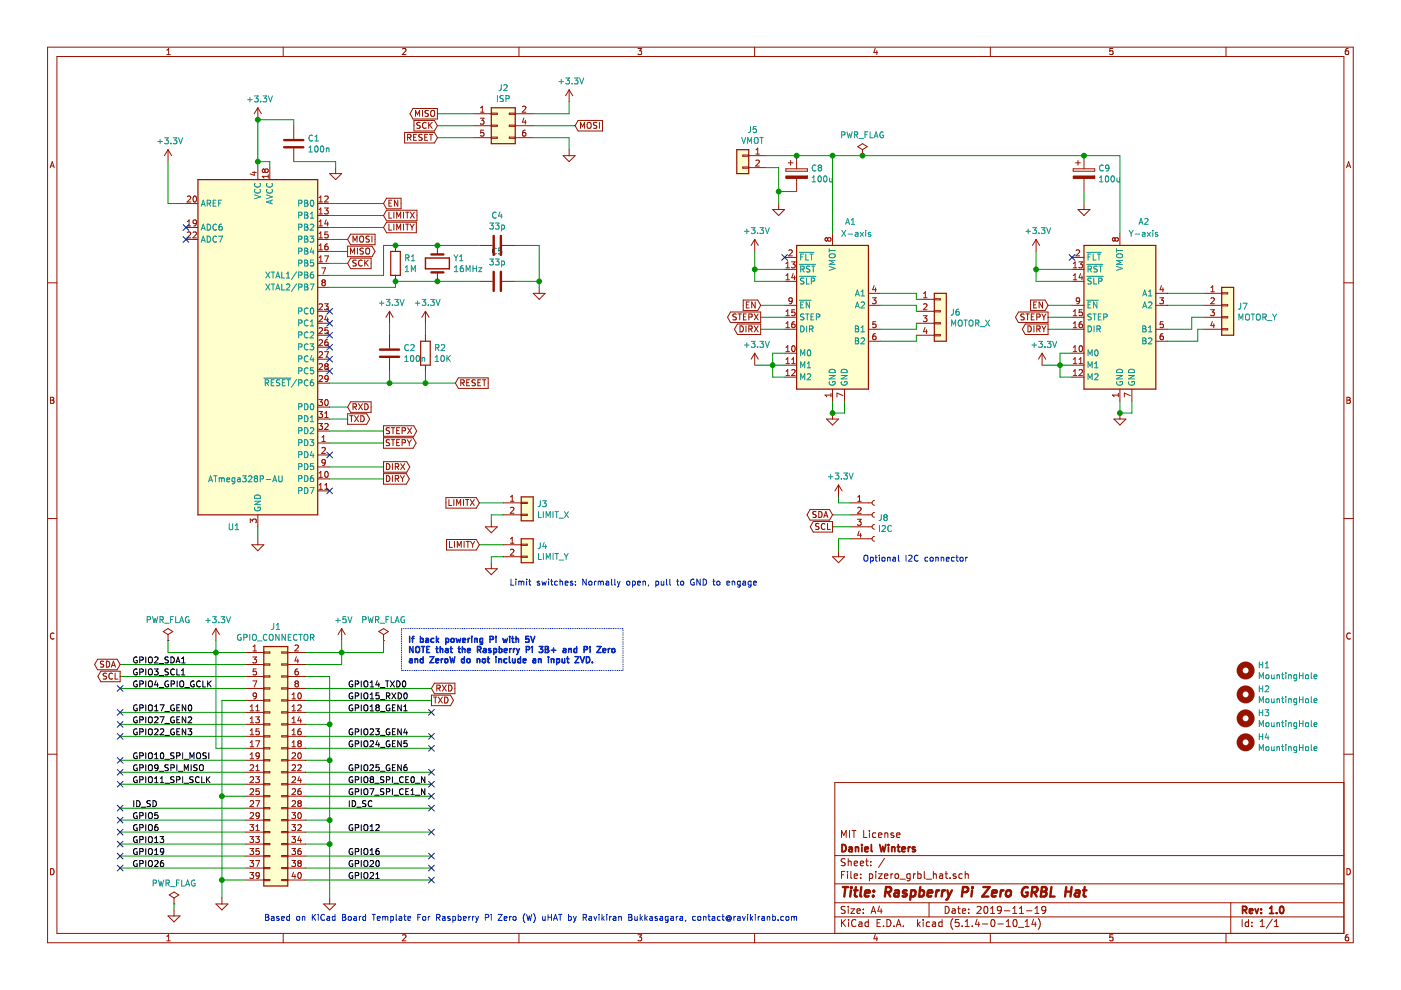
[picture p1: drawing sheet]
EESchema Schematic File Version 4
LIBS:pizero_grbl_hat-cache
EELAYER 30 0
EELAYER END
$Descr A4 11693 8268
encoding utf-8
Sheet 1 1
Title "Raspberry Pi Zero GRBL Hat"
Date "2019-11-19"
Rev "1.0"
Comp "Daniel Winters"
Comment1 "MIT License"
Comment2 ""
Comment3 ""
Comment4 ""
$EndDescr
$Comp
L Mechanical:MountingHole H1
U 1 1
P 10400 5600
F 0 "H1" H 10500 5646 50  0000 L CNN
F 1 "MountingHole" H 10500 5555 50  0000 L CNN
F 2 "lib:MountingHole_2.7mm_M2.5_uHAT_RPi" H 10400 5600 50  0001 C CNN
F 3 "~" H 10400 5600 50  0001 C CNN
	1    10400 5600
	1    0    0    -1  
$EndComp
$Comp
L Mechanical:MountingHole H2
U 1 1
P 10400 5800
F 0 "H2" H 10500 5846 50  0000 L CNN
F 1 "MountingHole" H 10500 5755 50  0000 L CNN
F 2 "lib:MountingHole_2.7mm_M2.5_uHAT_RPi" H 10400 5800 50  0001 C CNN
F 3 "~" H 10400 5800 50  0001 C CNN
	1    10400 5800
	1    0    0    -1  
$EndComp
$Comp
L Mechanical:MountingHole H3
U 1 1
P 10400 6000
F 0 "H3" H 10500 6046 50  0000 L CNN
F 1 "MountingHole" H 10500 5955 50  0000 L CNN
F 2 "lib:MountingHole_2.7mm_M2.5_uHAT_RPi" H 10400 6000 50  0001 C CNN
F 3 "~" H 10400 6000 50  0001 C CNN
	1    10400 6000
	1    0    0    -1  
$EndComp
$Comp
L Mechanical:MountingHole H4
U 1 1
P 10400 6200
F 0 "H4" H 10500 6246 50  0000 L CNN
F 1 "MountingHole" H 10500 6155 50  0000 L CNN
F 2 "lib:MountingHole_2.7mm_M2.5_uHAT_RPi" H 10400 6200 50  0001 C CNN
F 3 "~" H 10400 6200 50  0001 C CNN
	1    10400 6200
	1    0    0    -1  
$EndComp
Wire Wire Line
	2550 7350 3600 7350
NoConn ~ 3600 7350
NoConn ~ 3600 7250
NoConn ~ 3600 7150
NoConn ~ 3600 6950
NoConn ~ 3600 6750
NoConn ~ 3600 6650
NoConn ~ 3600 6550
NoConn ~ 3600 6450
NoConn ~ 3600 6250
NoConn ~ 3600 6150
NoConn ~ 3600 5950
Wire Wire Line
	2550 7250 3600 7250
Wire Wire Line
	2550 7150 3600 7150
Wire Wire Line
	2550 6950 3600 6950
Wire Wire Line
	2550 6750 3600 6750
Wire Wire Line
	2550 6450 3600 6450
Wire Wire Line
	2550 6250 3600 6250
Wire Wire Line
	2550 6150 3600 6150
Wire Wire Line
	2550 5950 3600 5950
Wire Wire Line
	2550 5850 3600 5850
Text Label 2900 7350 0    50   ~ 0
GPIO21
Text Label 2900 7250 0    50   ~ 0
GPIO20
Text Label 2900 7150 0    50   ~ 0
GPIO16
Text Label 2900 6950 0    50   ~ 0
GPIO12
Text Label 2900 6750 0    50   ~ 0
ID_SC
Wire Wire Line
	2550 6650 3600 6650
Wire Wire Line
	2550 6550 3600 6550
Text Label 2900 6650 0    50   ~ 0
GPIO7_SPI_CE1_N
Text Label 2900 6550 0    50   ~ 0
GPIO8_SPI_CE0_N
Text Label 2900 6450 0    50   ~ 0
GPIO25_GEN6
Text Label 2900 6250 0    50   ~ 0
GPIO24_GEN5
Text Label 2900 6150 0    50   ~ 0
GPIO23_GEN4
Text Label 2900 5950 0    50   ~ 0
GPIO18_GEN1
Text Label 2900 5850 0    50   ~ 0
GPIO15_RXD0
Text Label 2900 5750 0    50   ~ 0
GPIO14_TXD0
NoConn ~ 1000 7250
NoConn ~ 1000 7150
NoConn ~ 1000 7050
NoConn ~ 1000 6950
NoConn ~ 1000 6850
NoConn ~ 1000 6750
NoConn ~ 1000 6550
NoConn ~ 1000 6450
NoConn ~ 1000 6350
NoConn ~ 1000 6150
NoConn ~ 1000 6050
NoConn ~ 1000 5950
NoConn ~ 1000 5750
Text Label 1100 7250 0    50   ~ 0
GPIO26
Text Label 1100 7150 0    50   ~ 0
GPIO19
Text Label 1100 7050 0    50   ~ 0
GPIO13
Text Label 1100 6950 0    50   ~ 0
GPIO6
Text Label 1100 6850 0    50   ~ 0
GPIO5
Text Label 1100 6750 0    50   ~ 0
ID_SD
Text Label 1100 6550 0    50   ~ 0
GPIO11_SPI_SCLK
Text Label 1100 6450 0    50   ~ 0
GPIO9_SPI_MISO
Wire Wire Line
	1000 5550 2050 5550
Wire Wire Line
	1000 5650 2050 5650
Wire Wire Line
	1000 5750 2050 5750
Wire Wire Line
	1000 5950 2050 5950
Wire Wire Line
	1000 6050 2050 6050
Wire Wire Line
	1000 6150 2050 6150
Wire Wire Line
	1000 7250 2050 7250
Wire Wire Line
	1000 7150 2050 7150
Wire Wire Line
	1000 7050 2050 7050
Wire Wire Line
	1000 6950 2050 6950
Wire Wire Line
	1000 6850 2050 6850
Wire Wire Line
	1000 6750 2050 6750
Wire Wire Line
	1000 6550 2050 6550
Wire Wire Line
	1000 6450 2050 6450
Wire Wire Line
	1000 6350 2050 6350
Text Label 1100 6350 0    50   ~ 0
GPIO10_SPI_MOSI
Text Label 1100 6150 0    50   ~ 0
GPIO22_GEN3
Text Label 1100 6050 0    50   ~ 0
GPIO27_GEN2
Text Label 1100 5950 0    50   ~ 0
GPIO17_GEN0
Text Label 1100 5750 0    50   ~ 0
GPIO4_GPIO_GCLK
Text Label 1100 5650 0    50   ~ 0
GPIO3_SCL1
Text Label 1100 5550 0    50   ~ 0
GPIO2_SDA1
Wire Wire Line
	3200 5350 3200 5450
Wire Wire Line
	2850 5450 3200 5450
$Comp
L power:PWR_FLAG #FLG0103
U 1 1
P 3200 5350
F 0 "#FLG0103" H 3200 5425 50  0001 C CNN
F 1 "PWR_FLAG" H 3200 5524 50  0000 C CNN
F 2 "" H 3200 5350 50  0001 C CNN
F 3 "~" H 3200 5350 50  0001 C CNN
	1    3200 5350
	1    0    0    -1  
$EndComp
Wire Wire Line
	1400 5450 1800 5450
Wire Wire Line
	1400 5450 1400 5350
Wire Wire Line
	1800 5450 2050 5450
Wire Notes Line
	5200 5250 3350 5250
Wire Notes Line
	5200 5600 5200 5250
Wire Notes Line
	3350 5600 5200 5600
Wire Notes Line
	3350 5250 3350 5600
Text Notes 3400 5550 0    50   ~ 10
If back powering Pi with 5V \nNOTE that the Raspberry Pi 3B+ and Pi Zero \nand ZeroW do not include an input ZVD.
Wire Wire Line
	1450 7550 1450 7600
$Comp
L power:PWR_FLAG #FLG0102
U 1 1
P 1450 7550
F 0 "#FLG0102" H 1450 7625 50  0001 C CNN
F 1 "PWR_FLAG" H 1450 7724 50  0000 C CNN
F 2 "" H 1450 7550 50  0001 C CNN
F 3 "~" H 1450 7550 50  0001 C CNN
	1    1450 7550
	1    0    0    -1  
$EndComp
$Comp
L power:GND #PWR0105
U 1 1
P 1450 7600
F 0 "#PWR0105" H 1450 7350 50  0001 C CNN
F 1 "GND" H 1455 7427 50  0001 C CNN
F 2 "" H 1450 7600 50  0001 C CNN
F 3 "" H 1450 7600 50  0001 C CNN
	1    1450 7600
	1    0    0    -1  
$EndComp
$Comp
L power:PWR_FLAG #FLG0101
U 1 1
P 1400 5350
F 0 "#FLG0101" H 1400 5425 50  0001 C CNN
F 1 "PWR_FLAG" H 1400 5524 50  0000 C CNN
F 2 "" H 1400 5350 50  0001 C CNN
F 3 "~" H 1400 5350 50  0001 C CNN
	1    1400 5350
	1    0    0    -1  
$EndComp
Connection ~ 2850 5450
Wire Wire Line
	2850 5550 2850 5450
Wire Wire Line
	2550 5550 2850 5550
Wire Wire Line
	2850 5450 2850 5350
Wire Wire Line
	2550 5450 2850 5450
$Comp
L power:+5V #PWR0104
U 1 1
P 2850 5350
F 0 "#PWR0104" H 2850 5200 50  0001 C CNN
F 1 "+5V" H 2865 5523 50  0000 C CNN
F 2 "" H 2850 5350 50  0001 C CNN
F 3 "" H 2850 5350 50  0001 C CNN
	1    2850 5350
	1    0    0    -1  
$EndComp
Connection ~ 1800 5450
Wire Wire Line
	1800 6250 1800 5450
Wire Wire Line
	2050 6250 1800 6250
Wire Wire Line
	1800 5450 1800 5350
$Comp
L power:+3.3V #PWR0103
U 1 1
P 1800 5350
F 0 "#PWR0103" H 1800 5200 50  0001 C CNN
F 1 "+3.3V" H 1815 5523 50  0000 C CNN
F 2 "" H 1800 5350 50  0001 C CNN
F 3 "" H 1800 5350 50  0001 C CNN
	1    1800 5350
	1    0    0    -1  
$EndComp
Wire Wire Line
	2750 7050 2750 7500
Connection ~ 2750 7050
Wire Wire Line
	2550 7050 2750 7050
Wire Wire Line
	2750 6850 2750 7050
Connection ~ 2750 6850
Wire Wire Line
	2750 6350 2750 6850
Wire Wire Line
	2550 6850 2750 6850
Connection ~ 2750 6350
Wire Wire Line
	2550 6350 2750 6350
Wire Wire Line
	2750 6050 2750 6350
Connection ~ 2750 6050
Wire Wire Line
	2550 6050 2750 6050
Wire Wire Line
	2750 5650 2750 6050
Wire Wire Line
	2550 5650 2750 5650
Wire Wire Line
	1850 7350 1850 7500
Connection ~ 1850 7350
Wire Wire Line
	2050 7350 1850 7350
Wire Wire Line
	1850 6650 1850 7350
Connection ~ 1850 6650
Wire Wire Line
	2050 6650 1850 6650
Wire Wire Line
	1850 5850 1850 6650
Wire Wire Line
	2050 5850 1850 5850
$Comp
L power:GND #PWR0102
U 1 1
P 2750 7500
F 0 "#PWR0102" H 2750 7250 50  0001 C CNN
F 1 "GND" H 2755 7327 50  0001 C CNN
F 2 "" H 2750 7500 50  0001 C CNN
F 3 "" H 2750 7500 50  0001 C CNN
	1    2750 7500
	1    0    0    -1  
$EndComp
$Comp
L power:GND #PWR0101
U 1 1
P 1850 7500
F 0 "#PWR0101" H 1850 7250 50  0001 C CNN
F 1 "GND" H 1855 7327 50  0001 C CNN
F 2 "" H 1850 7500 50  0001 C CNN
F 3 "" H 1850 7500 50  0001 C CNN
	1    1850 7500
	1    0    0    -1  
$EndComp
$Comp
L Connector_Generic:Conn_02x20_Odd_Even J1
U 1 1
P 2250 6350
F 0 "J1" H 2300 7467 50  0000 C CNN
F 1 "GPIO_CONNECTOR" H 2300 7376 50  0000 C CNN
F 2 "lib:PinSocket_2x20_P2.54mm_Vertical_Centered_Anchor" H 2250 6350 50  0001 C CNN
F 3 "~" H 2250 6350 50  0001 C CNN
	1    2250 6350
	1    0    0    -1  
$EndComp
Text Notes 2200 7700 0    50   ~ 0
Based on KiCad Board Template For Raspberry Pi Zero (W) uHAT by Ravikiran Bukkasagara, contact@ravikiranb.com
$Comp
L power:GND #PWR03
U 1 1
P 2150 4500
F 0 "#PWR03" H 2150 4250 50  0001 C CNN
F 1 "GND" H 2155 4327 50  0001 C CNN
F 2 "" H 2150 4500 50  0001 C CNN
F 3 "" H 2150 4500 50  0001 C CNN
	1    2150 4500
	1    0    0    -1  
$EndComp
$Comp
L MCU_Microchip_ATmega:ATmega328P-AU U1
U 1 1
P 2150 2900
F 0 "U1" H 1950 1400 50  0000 C CNN
F 1 "ATmega328P-AU" H 2050 1800 50  0000 C CNN
F 2 "Package_QFP:TQFP-32_7x7mm_P0.8mm" H 2150 2900 50  0001 C CIN
F 3 "http://ww1.microchip.com/downloads/en/DeviceDoc/ATmega328_P%20AVR%20MCU%20with%20picoPower%20Technology%20Data%20Sheet%2040001984A.pdf" H 2150 2900 50  0001 C CNN
	1    2150 2900
	1    0    0    -1  
$EndComp
Wire Wire Line
	2150 4400 2150 4500
$Comp
L power:+3.3V #PWR02
U 1 1
P 2150 1000
F 0 "#PWR02" H 2150 850 50  0001 C CNN
F 1 "+3.3V" H 2165 1173 50  0000 C CNN
F 2 "" H 2150 1000 50  0001 C CNN
F 3 "" H 2150 1000 50  0001 C CNN
	1    2150 1000
	1    0    0    -1  
$EndComp
Wire Wire Line
	2150 1400 2150 1350
Wire Wire Line
	2250 1400 2250 1350
Wire Wire Line
	2250 1350 2150 1350
Connection ~ 2150 1350
$Comp
L power:+3.3V #PWR01
U 1 1
P 1400 1350
F 0 "#PWR01" H 1400 1200 50  0001 C CNN
F 1 "+3.3V" H 1415 1523 50  0000 C CNN
F 2 "" H 1400 1350 50  0001 C CNN
F 3 "" H 1400 1350 50  0001 C CNN
	1    1400 1350
	1    0    0    -1  
$EndComp
Wire Wire Line
	1400 1350 1400 1700
Wire Wire Line
	1400 1700 1550 1700
$Comp
L Device:C C2
U 1 1
P 3250 2950
F 0 "C2" H 3365 2996 50  0000 L CNN
F 1 "100n" H 3365 2905 50  0000 L CNN
F 2 "Capacitor_SMD:C_0805_2012Metric" H 3288 2800 50  0001 C CNN
F 3 "~" H 3250 2950 50  0001 C CNN
	1    3250 2950
	1    0    0    -1  
$EndComp
$Comp
L Device:R R2
U 1 1
P 3550 2950
F 0 "R2" H 3620 2996 50  0000 L CNN
F 1 "10K" H 3620 2905 50  0000 L CNN
F 2 "Resistor_SMD:R_0805_2012Metric" V 3480 2950 50  0001 C CNN
F 3 "~" H 3550 2950 50  0001 C CNN
	1    3550 2950
	1    0    0    -1  
$EndComp
Text GLabel 3800 3200 2    50   Input ~ 0
RESET
Wire Wire Line
	3250 3200 2750 3200
Connection ~ 3250 3200
$Comp
L power:+3.3V #PWR06
U 1 1
P 3550 2700
F 0 "#PWR06" H 3550 2550 50  0001 C CNN
F 1 "+3.3V" H 3565 2873 50  0000 C CNN
F 2 "" H 3550 2700 50  0001 C CNN
F 3 "" H 3550 2700 50  0001 C CNN
	1    3550 2700
	1    0    0    -1  
$EndComp
$Comp
L power:+3.3V #PWR05
U 1 1
P 3250 2700
F 0 "#PWR05" H 3250 2550 50  0001 C CNN
F 1 "+3.3V" H 3265 2873 50  0000 C CNN
F 2 "" H 3250 2700 50  0001 C CNN
F 3 "" H 3250 2700 50  0001 C CNN
	1    3250 2700
	1    0    0    -1  
$EndComp
Wire Wire Line
	3250 3200 3550 3200
Wire Wire Line
	3250 3100 3250 3200
Wire Wire Line
	3550 3100 3550 3200
Connection ~ 3550 3200
Wire Wire Line
	3550 3200 3800 3200
Wire Wire Line
	3550 2800 3550 2700
Wire Wire Line
	3250 2800 3250 2700
Text GLabel 2900 3400 2    50   Input ~ 0
RXD
Text GLabel 2900 3500 2    50   Output ~ 0
TXD
Wire Wire Line
	2750 3400 2900 3400
Wire Wire Line
	2750 3500 2900 3500
$Comp
L Device:Crystal Y1
U 1 1
P 3650 2200
F 0 "Y1" V 3604 2331 50  0000 L CNN
F 1 "16MHz" V 3695 2331 50  0000 L CNN
F 2 "Crystal:Crystal_SMD_Abracon_ABM3-2Pin_5.0x3.2mm_HandSoldering" H 3650 2200 50  0001 C CNN
F 3 "~" H 3650 2200 50  0001 C CNN
	1    3650 2200
	0    1    1    0   
$EndComp
$Comp
L Device:C C4
U 1 1
P 4150 2050
F 0 "C4" V 3898 2050 50  0000 C CNN
F 1 "33p" V 3989 2050 50  0000 C CNN
F 2 "Capacitor_SMD:C_0805_2012Metric" H 4188 1900 50  0001 C CNN
F 3 "~" H 4150 2050 50  0001 C CNN
	1    4150 2050
	0    1    1    0   
$EndComp
$Comp
L Device:C C5
U 1 1
P 4150 2350
F 0 "C5" V 3898 2350 50  0000 C CNN
F 1 "33p" V 3989 2350 50  0000 C CNN
F 2 "Capacitor_SMD:C_0805_2012Metric" H 4188 2200 50  0001 C CNN
F 3 "~" H 4150 2350 50  0001 C CNN
	1    4150 2350
	0    1    1    0   
$EndComp
$Comp
L power:GND #PWR011
U 1 1
P 4500 2400
F 0 "#PWR011" H 4500 2150 50  0001 C CNN
F 1 "GND" H 4505 2227 50  0001 C CNN
F 2 "" H 4500 2400 50  0001 C CNN
F 3 "" H 4500 2400 50  0001 C CNN
	1    4500 2400
	1    0    0    -1  
$EndComp
$Comp
L Device:R R1
U 1 1
P 3300 2200
F 0 "R1" H 3370 2246 50  0000 L CNN
F 1 "1M" H 3370 2155 50  0000 L CNN
F 2 "Resistor_SMD:R_0805_2012Metric_Pad1.15x1.40mm_HandSolder" V 3230 2200 50  0001 C CNN
F 3 "~" H 3300 2200 50  0001 C CNN
	1    3300 2200
	1    0    0    -1  
$EndComp
Wire Wire Line
	3200 2300 3200 2050
Wire Wire Line
	3200 2050 3300 2050
Wire Wire Line
	3300 2050 3650 2050
Connection ~ 3300 2050
Wire Wire Line
	3650 2050 4000 2050
Connection ~ 3650 2050
Wire Wire Line
	3300 2400 3300 2350
Wire Wire Line
	3300 2350 3650 2350
Connection ~ 3300 2350
Wire Wire Line
	3650 2350 4000 2350
Connection ~ 3650 2350
Wire Wire Line
	4300 2350 4500 2350
Wire Wire Line
	4500 2350 4500 2400
Wire Wire Line
	4300 2050 4500 2050
Wire Wire Line
	4500 2050 4500 2350
Connection ~ 4500 2350
Wire Wire Line
	2750 2300 3200 2300
Wire Wire Line
	2750 2400 3300 2400
Text GLabel 2900 2000 2    50   Input ~ 0
MOSI
Text GLabel 2900 2100 2    50   Output ~ 0
MISO
Text GLabel 2900 2200 2    50   Input ~ 0
SCK
Wire Wire Line
	2900 2000 2750 2000
Wire Wire Line
	2900 2100 2750 2100
Wire Wire Line
	2900 2200 2750 2200
$Comp
L Connector_Generic:Conn_02x03_Odd_Even J2
U 1 1
P 4150 1050
F 0 "J2" H 4200 1367 50  0000 C CNN
F 1 "ISP" H 4200 1276 50  0000 C CNN
F 2 "Connector_PinHeader_2.54mm:PinHeader_2x03_P2.54mm_Vertical" H 4150 1050 50  0001 C CNN
F 3 "~" H 4150 1050 50  0001 C CNN
	1    4150 1050
	1    0    0    -1  
$EndComp
$Comp
L power:+3.3V #PWR012
U 1 1
P 4750 850
F 0 "#PWR012" H 4750 700 50  0001 C CNN
F 1 "+3.3V" H 4765 1023 50  0000 C CNN
F 2 "" H 4750 850 50  0001 C CNN
F 3 "" H 4750 850 50  0001 C CNN
	1    4750 850 
	1    0    0    -1  
$EndComp
$Comp
L power:GND #PWR013
U 1 1
P 4750 1250
F 0 "#PWR013" H 4750 1000 50  0001 C CNN
F 1 "GND" H 4755 1077 50  0001 C CNN
F 2 "" H 4750 1250 50  0001 C CNN
F 3 "" H 4750 1250 50  0001 C CNN
	1    4750 1250
	1    0    0    -1  
$EndComp
Text GLabel 3650 950  0    50   Output ~ 0
MISO
Text GLabel 3650 1050 0    50   Input ~ 0
SCK
Text GLabel 3650 1150 0    50   Input ~ 0
RESET
Text GLabel 4800 1050 2    50   Input ~ 0
MOSI
Wire Wire Line
	4450 950  4750 950 
Wire Wire Line
	4750 950  4750 850 
Wire Wire Line
	4450 1150 4750 1150
Wire Wire Line
	4750 1150 4750 1250
Wire Wire Line
	4800 1050 4450 1050
Wire Wire Line
	3650 950  3950 950 
Wire Wire Line
	3650 1050 3950 1050
Wire Wire Line
	3650 1150 3950 1150
Text GLabel 3200 3600 2    50   Output ~ 0
STEPX
Text GLabel 3200 3700 2    50   Output ~ 0
STEPY
Text GLabel 3200 3900 2    50   Output ~ 0
DIRX
Text GLabel 3200 4000 2    50   Output ~ 0
DIRY
Text GLabel 3200 1800 2    50   Input ~ 0
LIMITX
Text GLabel 3200 1900 2    50   Input ~ 0
LIMITY
Text GLabel 3200 1700 2    50   Input ~ 0
EN
Wire Wire Line
	3200 1700 2750 1700
Wire Wire Line
	3200 1800 2750 1800
Wire Wire Line
	3200 1900 2750 1900
Wire Wire Line
	3200 3600 2750 3600
Wire Wire Line
	3200 3700 2750 3700
Wire Wire Line
	3200 3900 2750 3900
Wire Wire Line
	3200 4000 2750 4000
NoConn ~ 2750 2600
NoConn ~ 2750 2700
NoConn ~ 2750 2800
NoConn ~ 2750 2900
NoConn ~ 2750 3000
NoConn ~ 2750 3100
NoConn ~ 2750 3800
NoConn ~ 1550 1900
NoConn ~ 1550 2000
$Comp
L Driver_Motor:Pololu_Breakout_DRV8825 A1
U 1 1
P 6950 2550
F 0 "A1" H 7100 3250 50  0000 C CNN
F 1 "X-axis" H 7150 3150 50  0000 C CNN
F 2 "Module:Pololu_Breakout-16_15.2x20.3mm" H 7150 1750 50  0001 L CNN
F 3 "https://www.pololu.com/product/2982" H 7050 2250 50  0001 C CNN
	1    6950 2550
	1    0    0    -1  
$EndComp
$Comp
L Driver_Motor:Pololu_Breakout_DRV8825 A2
U 1 1
P 9350 2550
F 0 "A2" H 9550 3250 50  0000 C CNN
F 1 "Y-axis" H 9550 3150 50  0000 C CNN
F 2 "Module:Pololu_Breakout-16_15.2x20.3mm" H 9550 1750 50  0001 L CNN
F 3 "https://www.pololu.com/product/2982" H 9450 2250 50  0001 C CNN
	1    9350 2550
	1    0    0    -1  
$EndComp
$Comp
L power:GND #PWR017
U 1 1
P 6950 3450
F 0 "#PWR017" H 6950 3200 50  0001 C CNN
F 1 "GND" H 6955 3277 50  0001 C CNN
F 2 "" H 6950 3450 50  0001 C CNN
F 3 "" H 6950 3450 50  0001 C CNN
	1    6950 3450
	1    0    0    -1  
$EndComp
$Comp
L power:GND #PWR020
U 1 1
P 9350 3450
F 0 "#PWR020" H 9350 3200 50  0001 C CNN
F 1 "GND" H 9355 3277 50  0001 C CNN
F 2 "" H 9350 3450 50  0001 C CNN
F 3 "" H 9350 3450 50  0001 C CNN
	1    9350 3450
	1    0    0    -1  
$EndComp
Wire Wire Line
	7050 3350 7050 3450
Wire Wire Line
	7050 3450 6950 3450
Wire Wire Line
	6950 3350 6950 3450
Connection ~ 6950 3450
Wire Wire Line
	9450 3350 9450 3450
Wire Wire Line
	9450 3450 9350 3450
Wire Wire Line
	9350 3350 9350 3450
Connection ~ 9350 3450
Text GLabel 6350 2550 0    50   Input ~ 0
EN
Text GLabel 8750 2550 0    50   Input ~ 0
EN
Text GLabel 6350 2650 0    50   Output ~ 0
STEPX
Text GLabel 6350 2750 0    50   Output ~ 0
DIRX
Text GLabel 8750 2650 0    50   Output ~ 0
STEPY
Text GLabel 8750 2750 0    50   Output ~ 0
DIRY
Wire Wire Line
	6350 2550 6550 2550
Wire Wire Line
	6350 2650 6550 2650
Wire Wire Line
	6350 2750 6550 2750
Wire Wire Line
	8750 2550 8950 2550
Wire Wire Line
	8750 2650 8950 2650
Wire Wire Line
	8750 2750 8950 2750
$Comp
L Connector_Generic:Conn_01x04 J7
U 1 1
P 10250 2550
F 0 "J7" H 10330 2542 50  0000 L CNN
F 1 "MOTOR_Y" H 10330 2451 50  0000 L CNN
F 2 "Connector_JST:JST_PH_B4B-PH-K_1x04_P2.00mm_Vertical" H 10250 2550 50  0001 C CNN
F 3 "~" H 10250 2550 50  0001 C CNN
	1    10250 2550
	1    0    0    -1  
$EndComp
Wire Wire Line
	7350 2450 7650 2450
Wire Wire Line
	7650 2450 7650 2500
Wire Wire Line
	7350 2550 7650 2550
Wire Wire Line
	7650 2550 7650 2600
Wire Wire Line
	7350 2750 7650 2750
Wire Wire Line
	7650 2750 7650 2700
Wire Wire Line
	7350 2850 7650 2850
Wire Wire Line
	7650 2850 7650 2800
Wire Wire Line
	9750 2450 10050 2450
Wire Wire Line
	9750 2550 10050 2550
Wire Wire Line
	9750 2750 9950 2750
Wire Wire Line
	9950 2750 9950 2650
Wire Wire Line
	9950 2650 10050 2650
Wire Wire Line
	9750 2850 10000 2850
Wire Wire Line
	10000 2850 10000 2750
Wire Wire Line
	10000 2750 10050 2750
$Comp
L Connector_Generic:Conn_01x02 J5
U 1 1
P 6200 1300
F 0 "J5" H 6118 1517 50  0000 C CNN
F 1 "VMOT" H 6118 1426 50  0000 C CNN
F 2 "Connector_JST:JST_PH_B2B-PH-K_1x02_P2.00mm_Vertical" H 6200 1300 50  0001 C CNN
F 3 "~" H 6200 1300 50  0001 C CNN
	1    6200 1300
	-1   0    0    -1  
$EndComp
$Comp
L power:GND #PWR016
U 1 1
P 6500 1700
F 0 "#PWR016" H 6500 1450 50  0001 C CNN
F 1 "GND" H 6505 1527 50  0001 C CNN
F 2 "" H 6500 1700 50  0001 C CNN
F 3 "" H 6500 1700 50  0001 C CNN
	1    6500 1700
	1    0    0    -1  
$EndComp
Wire Wire Line
	6400 1400 6500 1400
Wire Wire Line
	6400 1300 6650 1300
Wire Wire Line
	6950 1300 6950 1950
Wire Wire Line
	6950 1300 7200 1300
Connection ~ 6950 1300
$Comp
L Device:CP C8
U 1 1
P 6650 1450
F 0 "C8" H 6768 1496 50  0000 L CNN
F 1 "100u" H 6768 1405 50  0000 L CNN
F 2 "Capacitor_SMD:CP_Elec_6.3x7.7" H 6688 1300 50  0001 C CNN
F 3 "~" H 6650 1450 50  0001 C CNN
	1    6650 1450
	1    0    0    -1  
$EndComp
Wire Wire Line
	6500 1400 6500 1600
Connection ~ 6500 1600
Wire Wire Line
	6500 1600 6500 1700
Connection ~ 6650 1300
Wire Wire Line
	6650 1600 6500 1600
Wire Wire Line
	6650 1300 6950 1300
$Comp
L power:+3.3V #PWR015
U 1 1
P 6300 2100
F 0 "#PWR015" H 6300 1950 50  0001 C CNN
F 1 "+3.3V" H 6315 2273 50  0000 C CNN
F 2 "" H 6300 2100 50  0001 C CNN
F 3 "" H 6300 2100 50  0001 C CNN
	1    6300 2100
	1    0    0    -1  
$EndComp
Wire Wire Line
	6300 2250 6550 2250
Wire Wire Line
	6300 2250 6300 2350
Wire Wire Line
	6300 2350 6550 2350
Connection ~ 6300 2250
$Comp
L power:+3.3V #PWR019
U 1 1
P 8650 2100
F 0 "#PWR019" H 8650 1950 50  0001 C CNN
F 1 "+3.3V" H 8665 2273 50  0000 C CNN
F 2 "" H 8650 2100 50  0001 C CNN
F 3 "" H 8650 2100 50  0001 C CNN
	1    8650 2100
	1    0    0    -1  
$EndComp
Wire Wire Line
	8650 2250 8950 2250
Wire Wire Line
	8650 2250 8650 2350
Wire Wire Line
	8650 2350 8950 2350
Connection ~ 8650 2250
Wire Wire Line
	9350 1950 9350 1300
Wire Wire Line
	2150 1000 2150 1350
$Comp
L Device:C C1
U 1 1
P 2450 1200
F 0 "C1" H 2565 1246 50  0000 L CNN
F 1 "100n" H 2565 1155 50  0000 L CNN
F 2 "Capacitor_SMD:C_0805_2012Metric_Pad1.15x1.40mm_HandSolder" H 2488 1050 50  0001 C CNN
F 3 "~" H 2450 1200 50  0001 C CNN
	1    2450 1200
	1    0    0    -1  
$EndComp
$Comp
L power:GND #PWR04
U 1 1
P 2800 1400
F 0 "#PWR04" H 2800 1150 50  0001 C CNN
F 1 "GND" H 2805 1227 50  0001 C CNN
F 2 "" H 2800 1400 50  0001 C CNN
F 3 "" H 2800 1400 50  0001 C CNN
	1    2800 1400
	1    0    0    -1  
$EndComp
Wire Wire Line
	2450 1050 2450 1000
Wire Wire Line
	2450 1000 2150 1000
Connection ~ 2150 1000
Wire Wire Line
	2450 1350 2800 1350
Wire Wire Line
	2800 1350 2800 1400
$Comp
L power:PWR_FLAG #FLG01
U 1 1
P 7200 1300
F 0 "#FLG01" H 7200 1375 50  0001 C CNN
F 1 "PWR_FLAG" H 7200 1473 50  0000 C CNN
F 2 "" H 7200 1300 50  0001 C CNN
F 3 "~" H 7200 1300 50  0001 C CNN
	1    7200 1300
	1    0    0    -1  
$EndComp
Connection ~ 7200 1300
Wire Wire Line
	7200 1300 9050 1300
$Comp
L power:+3.3V #PWR014
U 1 1
P 6300 3050
F 0 "#PWR014" H 6300 2900 50  0001 C CNN
F 1 "+3.3V" H 6315 3223 50  0000 C CNN
F 2 "" H 6300 3050 50  0001 C CNN
F 3 "" H 6300 3050 50  0001 C CNN
	1    6300 3050
	1    0    0    -1  
$EndComp
$Comp
L power:+3.3V #PWR018
U 1 1
P 8700 3050
F 0 "#PWR018" H 8700 2900 50  0001 C CNN
F 1 "+3.3V" H 8715 3223 50  0000 C CNN
F 2 "" H 8700 3050 50  0001 C CNN
F 3 "" H 8700 3050 50  0001 C CNN
	1    8700 3050
	1    0    0    -1  
$EndComp
Wire Wire Line
	6300 2100 6300 2250
NoConn ~ 6550 2150
Wire Wire Line
	8650 2100 8650 2250
NoConn ~ 8950 2150
Wire Wire Line
	2550 5750 3600 5750
Text GLabel 3600 5750 2    50   Input ~ 0
RXD
Text GLabel 3600 5850 2    50   Output ~ 0
TXD
$Comp
L Connector_Generic:Conn_01x02 J3
U 1 1
P 4400 4200
F 0 "J3" H 4480 4192 50  0000 L CNN
F 1 "LIMIT_X" H 4480 4101 50  0000 L CNN
F 2 "Connector_JST:JST_PH_B2B-PH-K_1x02_P2.00mm_Vertical" H 4400 4200 50  0001 C CNN
F 3 "~" H 4400 4200 50  0001 C CNN
	1    4400 4200
	1    0    0    -1  
$EndComp
$Comp
L Connector_Generic:Conn_01x02 J4
U 1 1
P 4400 4550
F 0 "J4" H 4480 4542 50  0000 L CNN
F 1 "LIMIT_Y" H 4480 4451 50  0000 L CNN
F 2 "Connector_JST:JST_PH_B2B-PH-K_1x02_P2.00mm_Vertical" H 4400 4550 50  0001 C CNN
F 3 "~" H 4400 4550 50  0001 C CNN
	1    4400 4550
	1    0    0    -1  
$EndComp
$Comp
L power:GND #PWR07
U 1 1
P 4100 4350
F 0 "#PWR07" H 4100 4100 50  0001 C CNN
F 1 "GND" H 4105 4177 50  0001 C CNN
F 2 "" H 4100 4350 50  0001 C CNN
F 3 "" H 4100 4350 50  0001 C CNN
	1    4100 4350
	1    0    0    -1  
$EndComp
$Comp
L power:GND #PWR08
U 1 1
P 4100 4700
F 0 "#PWR08" H 4100 4450 50  0001 C CNN
F 1 "GND" H 4105 4527 50  0001 C CNN
F 2 "" H 4100 4700 50  0001 C CNN
F 3 "" H 4100 4700 50  0001 C CNN
	1    4100 4700
	1    0    0    -1  
$EndComp
Wire Wire Line
	4200 4650 4100 4650
Wire Wire Line
	4100 4650 4100 4700
Wire Wire Line
	4200 4300 4100 4300
Wire Wire Line
	4100 4300 4100 4350
Text Notes 4250 4900 0    50   ~ 0
Limit switches: Normally open, pull to GND to engage
Text GLabel 4000 4200 0    50   Input ~ 0
LIMITX
Text GLabel 4000 4550 0    50   Input ~ 0
LIMITY
Wire Wire Line
	4000 4200 4200 4200
Wire Wire Line
	4000 4550 4200 4550
NoConn ~ 2750 4100
$Comp
L Connector_Generic:Conn_01x04 J6
U 1 1
P 7850 2600
F 0 "J6" H 7930 2592 50  0000 L CNN
F 1 "MOTOR_X" H 7930 2501 50  0000 L CNN
F 2 "Connector_JST:JST_PH_B4B-PH-K_1x04_P2.00mm_Vertical" H 7850 2600 50  0001 C CNN
F 3 "~" H 7850 2600 50  0001 C CNN
	1    7850 2600
	1    0    0    -1  
$EndComp
$Comp
L Connector:Conn_01x04_Female J8
U 1 1
P 7300 4300
F 0 "J8" H 7328 4276 50  0000 L CNN
F 1 "I2C" H 7328 4185 50  0000 L CNN
F 2 "Connector_JST:JST_PH_B4B-PH-K_1x04_P2.00mm_Vertical" H 7300 4300 50  0001 C CNN
F 3 "~" H 7300 4300 50  0001 C CNN
	1    7300 4300
	1    0    0    -1  
$EndComp
$Comp
L power:GND #PWR022
U 1 1
P 7000 4600
F 0 "#PWR022" H 7000 4350 50  0001 C CNN
F 1 "GND" H 7005 4427 50  0001 C CNN
F 2 "" H 7000 4600 50  0001 C CNN
F 3 "" H 7000 4600 50  0001 C CNN
	1    7000 4600
	1    0    0    -1  
$EndComp
$Comp
L power:+3.3V #PWR021
U 1 1
P 7000 4150
F 0 "#PWR021" H 7000 4000 50  0001 C CNN
F 1 "+3.3V" H 7015 4323 50  0000 C CNN
F 2 "" H 7000 4150 50  0001 C CNN
F 3 "" H 7000 4150 50  0001 C CNN
	1    7000 4150
	1    0    0    -1  
$EndComp
Wire Wire Line
	7000 4150 7000 4200
Wire Wire Line
	7000 4200 7100 4200
Wire Wire Line
	7000 4600 7000 4500
Wire Wire Line
	7000 4500 7100 4500
Text GLabel 6950 4300 0    50   BiDi ~ 0
SDA
Text GLabel 6950 4400 0    50   Output ~ 0
SCL
Wire Wire Line
	6950 4300 7100 4300
Wire Wire Line
	6950 4400 7100 4400
Text GLabel 1000 5550 0    50   BiDi ~ 0
SDA
Text GLabel 1000 5650 0    50   Output ~ 0
SCL
Text Notes 7200 4700 0    50   ~ 0
Optional I2C connector
Wire Wire Line
	8950 3050 8850 3050
Wire Wire Line
	8950 2950 8850 2950
Wire Wire Line
	8850 2950 8850 3050
Connection ~ 8850 3050
Wire Wire Line
	8850 3050 8700 3050
Wire Wire Line
	8950 3150 8850 3150
Wire Wire Line
	8850 3150 8850 3050
Wire Wire Line
	6550 3050 6450 3050
Wire Wire Line
	6550 2950 6450 2950
Wire Wire Line
	6450 2950 6450 3050
Connection ~ 6450 3050
Wire Wire Line
	6450 3050 6300 3050
Wire Wire Line
	6550 3150 6450 3150
Wire Wire Line
	6450 3150 6450 3050
$Comp
L Device:CP C9
U 1 1
P 9050 1450
F 0 "C9" H 9168 1496 50  0000 L CNN
F 1 "100u" H 9168 1405 50  0000 L CNN
F 2 "Capacitor_SMD:CP_Elec_6.3x7.7" H 9088 1300 50  0001 C CNN
F 3 "~" H 9050 1450 50  0001 C CNN
	1    9050 1450
	1    0    0    -1  
$EndComp
Connection ~ 9050 1300
Wire Wire Line
	9050 1300 9350 1300
$Comp
L power:GND #PWR023
U 1 1
P 9050 1700
F 0 "#PWR023" H 9050 1450 50  0001 C CNN
F 1 "GND" H 9055 1527 50  0001 C CNN
F 2 "" H 9050 1700 50  0001 C CNN
F 3 "" H 9050 1700 50  0001 C CNN
	1    9050 1700
	1    0    0    -1  
$EndComp
Wire Wire Line
	9050 1600 9050 1700
$EndSCHEMATC
